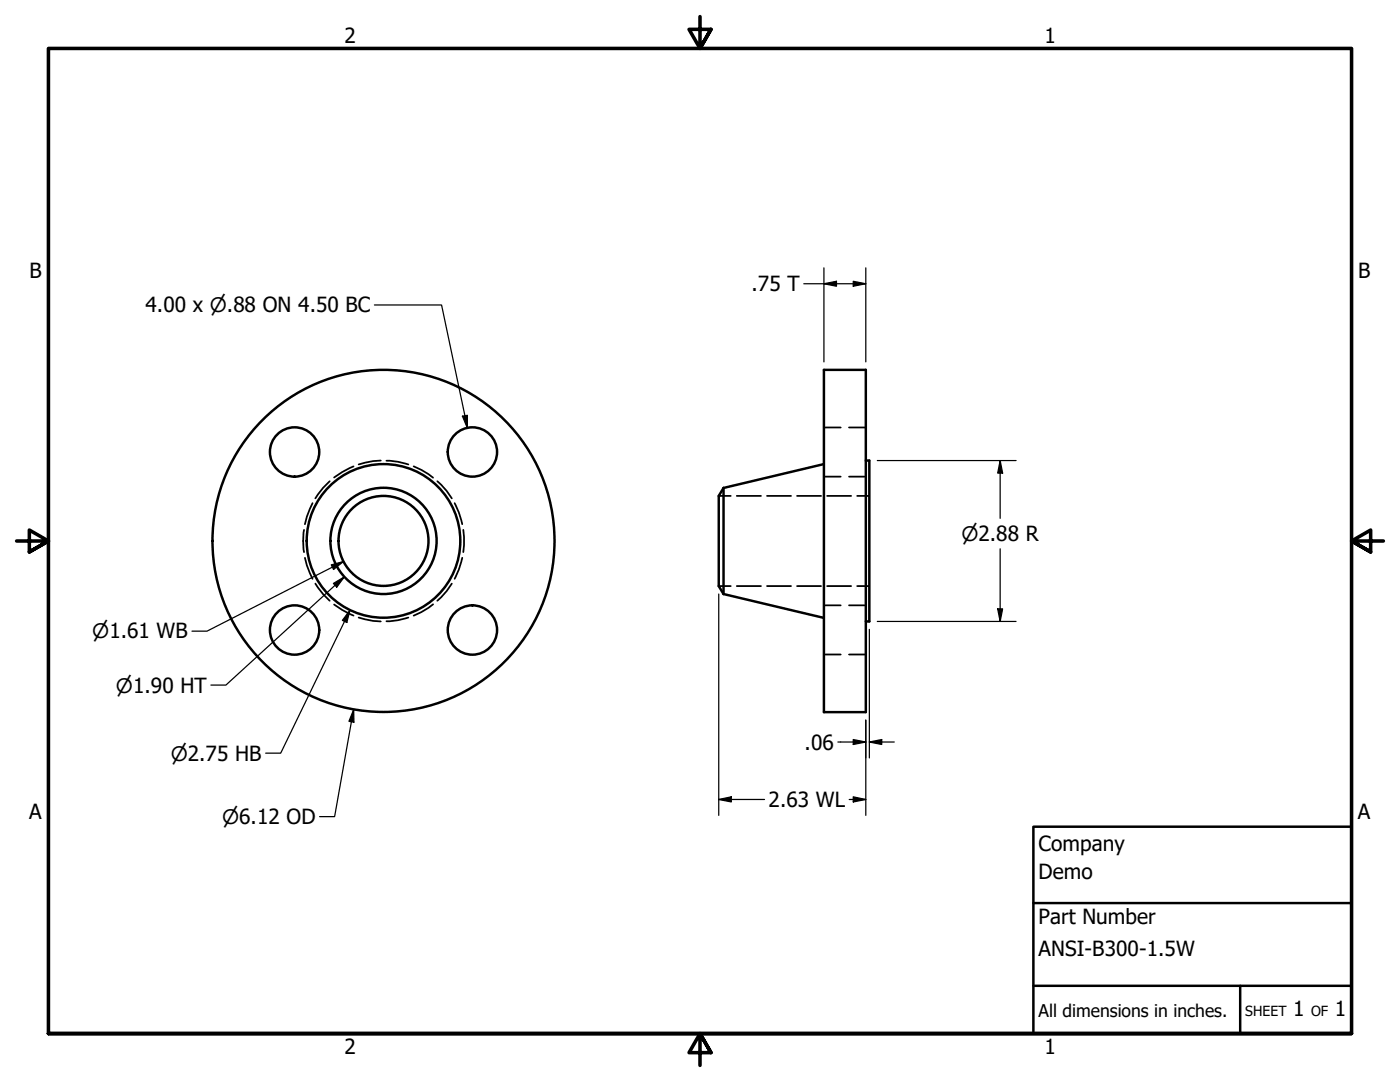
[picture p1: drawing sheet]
<svg xmlns="http://www.w3.org/2000/svg" width="279mm" height="216mm" viewBox="0 0 279 216" stroke-linecap="round" stroke-linejoin="round" font-family="sans-serif">
<!-- layer: Hidden (ANSI) -->
<g fill="none" stroke="#000" stroke-width=".35">
<path d="M65.8 96a14.7 14.7 0 0 0-2.9 3.4M70.6 93.1l-2.3 1.1-1.6 1.1M76 91.9l-1.5 .1-2.9 .7M77.1 91.9a13.7 13.7 0 0 1 4.4 .8M82.5 93.1a14 14 0 0 1 3.9 2.2M87.3 96a13.8 13.8 0 0 1 2.9 3.4M143.4 99h2.4M147 99h4.9M153.1 99h4.8M159.1 99h4.8M164.4 95.1h3.4M164.4 85.3h3.4"/>
<path d="M165.1 99h4.8M169.4 95.1h3.4M169.4 85.3h3.4M171.1 99h2.4M60.7 105.7a14.1 14.1 0 0 0 0 4.5M60.9 111.3l.3 1.5 1.2 2.7M62.4 100.4l-1.2 2.7-.3 1.5M62.9 116.5a14.7 14.7 0 0 0 2.9 3.4M90.2 116.5a13.8 13.8 0 0 1-2.9 3.4M90.7 100.4a15.5 15.5 0 0 1 1.6 4.2M92.3 111.3a15.5 15.5 0 0 1-1.6 4.2M92.5 105.7l.1 1.4-.1 3.1"/>
<path d="M143.4 116.9h2.4M147 116.9h4.9M153.1 116.9h4.8M159.1 116.9h4.8M165.1 116.9h4.8M171.1 116.9h2.4M66.7 120.6l1.6 1.1 2.3 1.1M71.6 123.2l2.9 .7 1.5 .1M81.5 123.2a13.7 13.7 0 0 1-4.4 .8M86.4 120.6a14 14 0 0 1-3.9 2.2M164.4 130.6h3.4M164.4 120.8h3.4"/>
<path d="M169.4 130.6h3.4M169.4 120.8h3.4"/>
</g>
<!-- layer: Visible (ANSI) -->
<g fill="none" stroke="#000" stroke-width=".49">
<path d="M164.4 73.8h8.4v68.3h-8.4zM144.4 97.4v21.1M144.4 97.4l-1 1.6v17.9l1 1.6M164.4 92.6l-20 4.8M172.8 91.9h.7v32.1h-.7M144.4 118.5l20 4.8"/>
<circle cx="58.8" cy="90.2" r="4.9"/>
<circle cx="94.3" cy="90.2" r="4.9"/>
<circle cx="76.5" cy="107.9" r="9"/>
<circle cx="76.5" cy="107.9" r="10.6"/>
<circle cx="76.5" cy="107.9" r="15.3"/>
<circle cx="76.5" cy="107.9" r="34.1"/>
<circle cx="58.8" cy="125.7" r="4.9"/>
<circle cx="94.3" cy="125.7" r="4.9"/>
</g>
<!-- layer: Border (ANSI) -->
<path d="M139.7 3.3v6.4l-2.2-3.8h4.4l-2.2 3.8 2.2-3.8M3.3 107.9h6.4l-3.8-2.1v4.3l3.8-2.2-3.8 2.2M276.1 107.9h-6.4l3.8-2.1v4.3l-3.8-2.2 3.8 2.2M9.7 206.2v-196.5h260v196.5h-260h260M141.9 210l-2.2-3.8 2.2 3.8h-4.4l2.2-3.8v6.4" fill="none" stroke="#000" stroke-width=".71"/>
<!-- layer: Title (ANSI) -->
<path d="M206.2 165h63.5v41.2h-63.5zM206.2 196.7h63.5M206.2 180.2h63.5M247.5 196.7v9.5" fill="none" stroke="#000" stroke-width=".49"/>
<!-- layer: Dimension (ANSI) -->
<g fill="none" stroke="#000" stroke-width=".25">
<path d="M160.4 56.6h12.4M164.4 56.6l2.5-.5v1zM164.4 53.4v18.8M170.3 56.1l2.5 .5-2.5 .5zM172.8 53.4v18.8M74.7 60.9h13.4l5.2 24.5M92.3 83l1-.1v2.5zM175.1 91.9h27.7M199.6 91.9l.5 2.5h-1zM199.6 91.9v11.5M66.1 112.7l2.4-.7-1.9 1.6zM66.5 116.4l2.2-1.3-1.5 2.1z"/>
<path d="M68.5 112l-27.2 13.9h-3M68.7 115.1l-23.6 21.6h-3M143.4 118.5v44.2M199.6 109.5v14.5M69.8 121.7l-.6 2.5-.9-.4zM69.8 121.7l-13.8 28.6h-3M173.5 125.6v25.6M175.1 124h27.7M199.1 121.5h1l-.5 2.5zM70.6 141.6v2.5l-1-.2zM70.6 141.6l-3.8 21.3h-3M143.4 159.5l2.5-.5v1z"/>
<path d="M143.4 159.5h9.2M167.2 148.1h5.6M169.5 159.5h3.3M170.3 147.6l2.5 .5-2.5 .5zM170.3 159l2.5 .5-2.5 .5zM172.8 143.7v19M173.5 148.1l2.5-.5v1zM173.5 148.1h5"/>
</g>
<g fill="#000">
<path d="M164.4 56.6l2.5-.5v1z" fill-rule="evenodd"/>
<path d="M170.3 56.1l2.5 .5-2.5 .5z" fill-rule="evenodd"/>
<path d="M92.3 83l1-.1v2.5z" fill-rule="evenodd"/>
<path d="M199.6 91.9l.5 2.5h-1z" fill-rule="evenodd"/>
<path d="M66.1 112.7l2.4-.7-1.9 1.6z" fill-rule="evenodd"/>
<path d="M66.5 116.4l2.2-1.3-1.5 2.1z" fill-rule="evenodd"/>
<path d="M69.8 121.7l-.6 2.5-.9-.4z" fill-rule="evenodd"/>
<path d="M199.1 121.5h1l-.5 2.5z" fill-rule="evenodd"/>
<path d="M70.6 141.6v2.5l-1-.2z" fill-rule="evenodd"/>
<path d="M143.4 159.5l2.5-.5v1z" fill-rule="evenodd"/>
<path d="M170.3 147.6l2.5 .5-2.5 .5z" fill-rule="evenodd"/>
<path d="M173.5 148.1l2.5-.5v1z" fill-rule="evenodd"/>
<path d="M170.3 159l2.5 .5-2.5 .5z" fill-rule="evenodd"/>
</g>
<g font-size="4.2">
<text x="68.7" y="8.6">2</text>
<text x="208.4" y="8.6">1</text>
<text x="5.9" y="55.5">B</text>
<text x="150" y="58.1">.75 T</text>
<text x="271" y="55.5">B</text>
<text x="29" y="62.3">4.00 x ⌀.88 ON 4.50 BC</text>
<text x="160.6" y="149.6">.06</text>
<text x="153.4" y="161">2.63 WL</text>
<text x="5.8" y="163.4">A</text>
<text x="271" y="163.4">A</text>
<text x="207.3" y="169.8">Company</text>
<text x="207.3" y="175.4">Demo</text>
<text x="207.3" y="184.4">Part Number</text>
<text x="207.3" y="190.7">ANSI-B300-1.5W</text>
<text x="258.1" y="202.8">1</text>
<text x="266.4" y="202.8">1</text>
<text x="68.7" y="210.3">2</text>
<text x="208.4" y="210.3">1</text>
</g>
<g font-size="4">
<text x="191.9" y="107.9">⌀2.88 R</text>
<text x="18.4" y="127.4">⌀1.61 WB</text>
<text x="23.1" y="138.2">⌀1.90 HT</text>
<text x="34.1" y="151.8">⌀2.75 HB</text>
<text x="44.3" y="164.4">⌀6.12 OD</text>
</g>
<text font-size="3.5" x="207.3" y="202.9">All dimensions in inches.</text>
<g font-size="2.8">
<text x="248.5" y="202.8">SHEET</text>
<text x="261.7" y="202.8">OF</text>
</g>
</svg>
